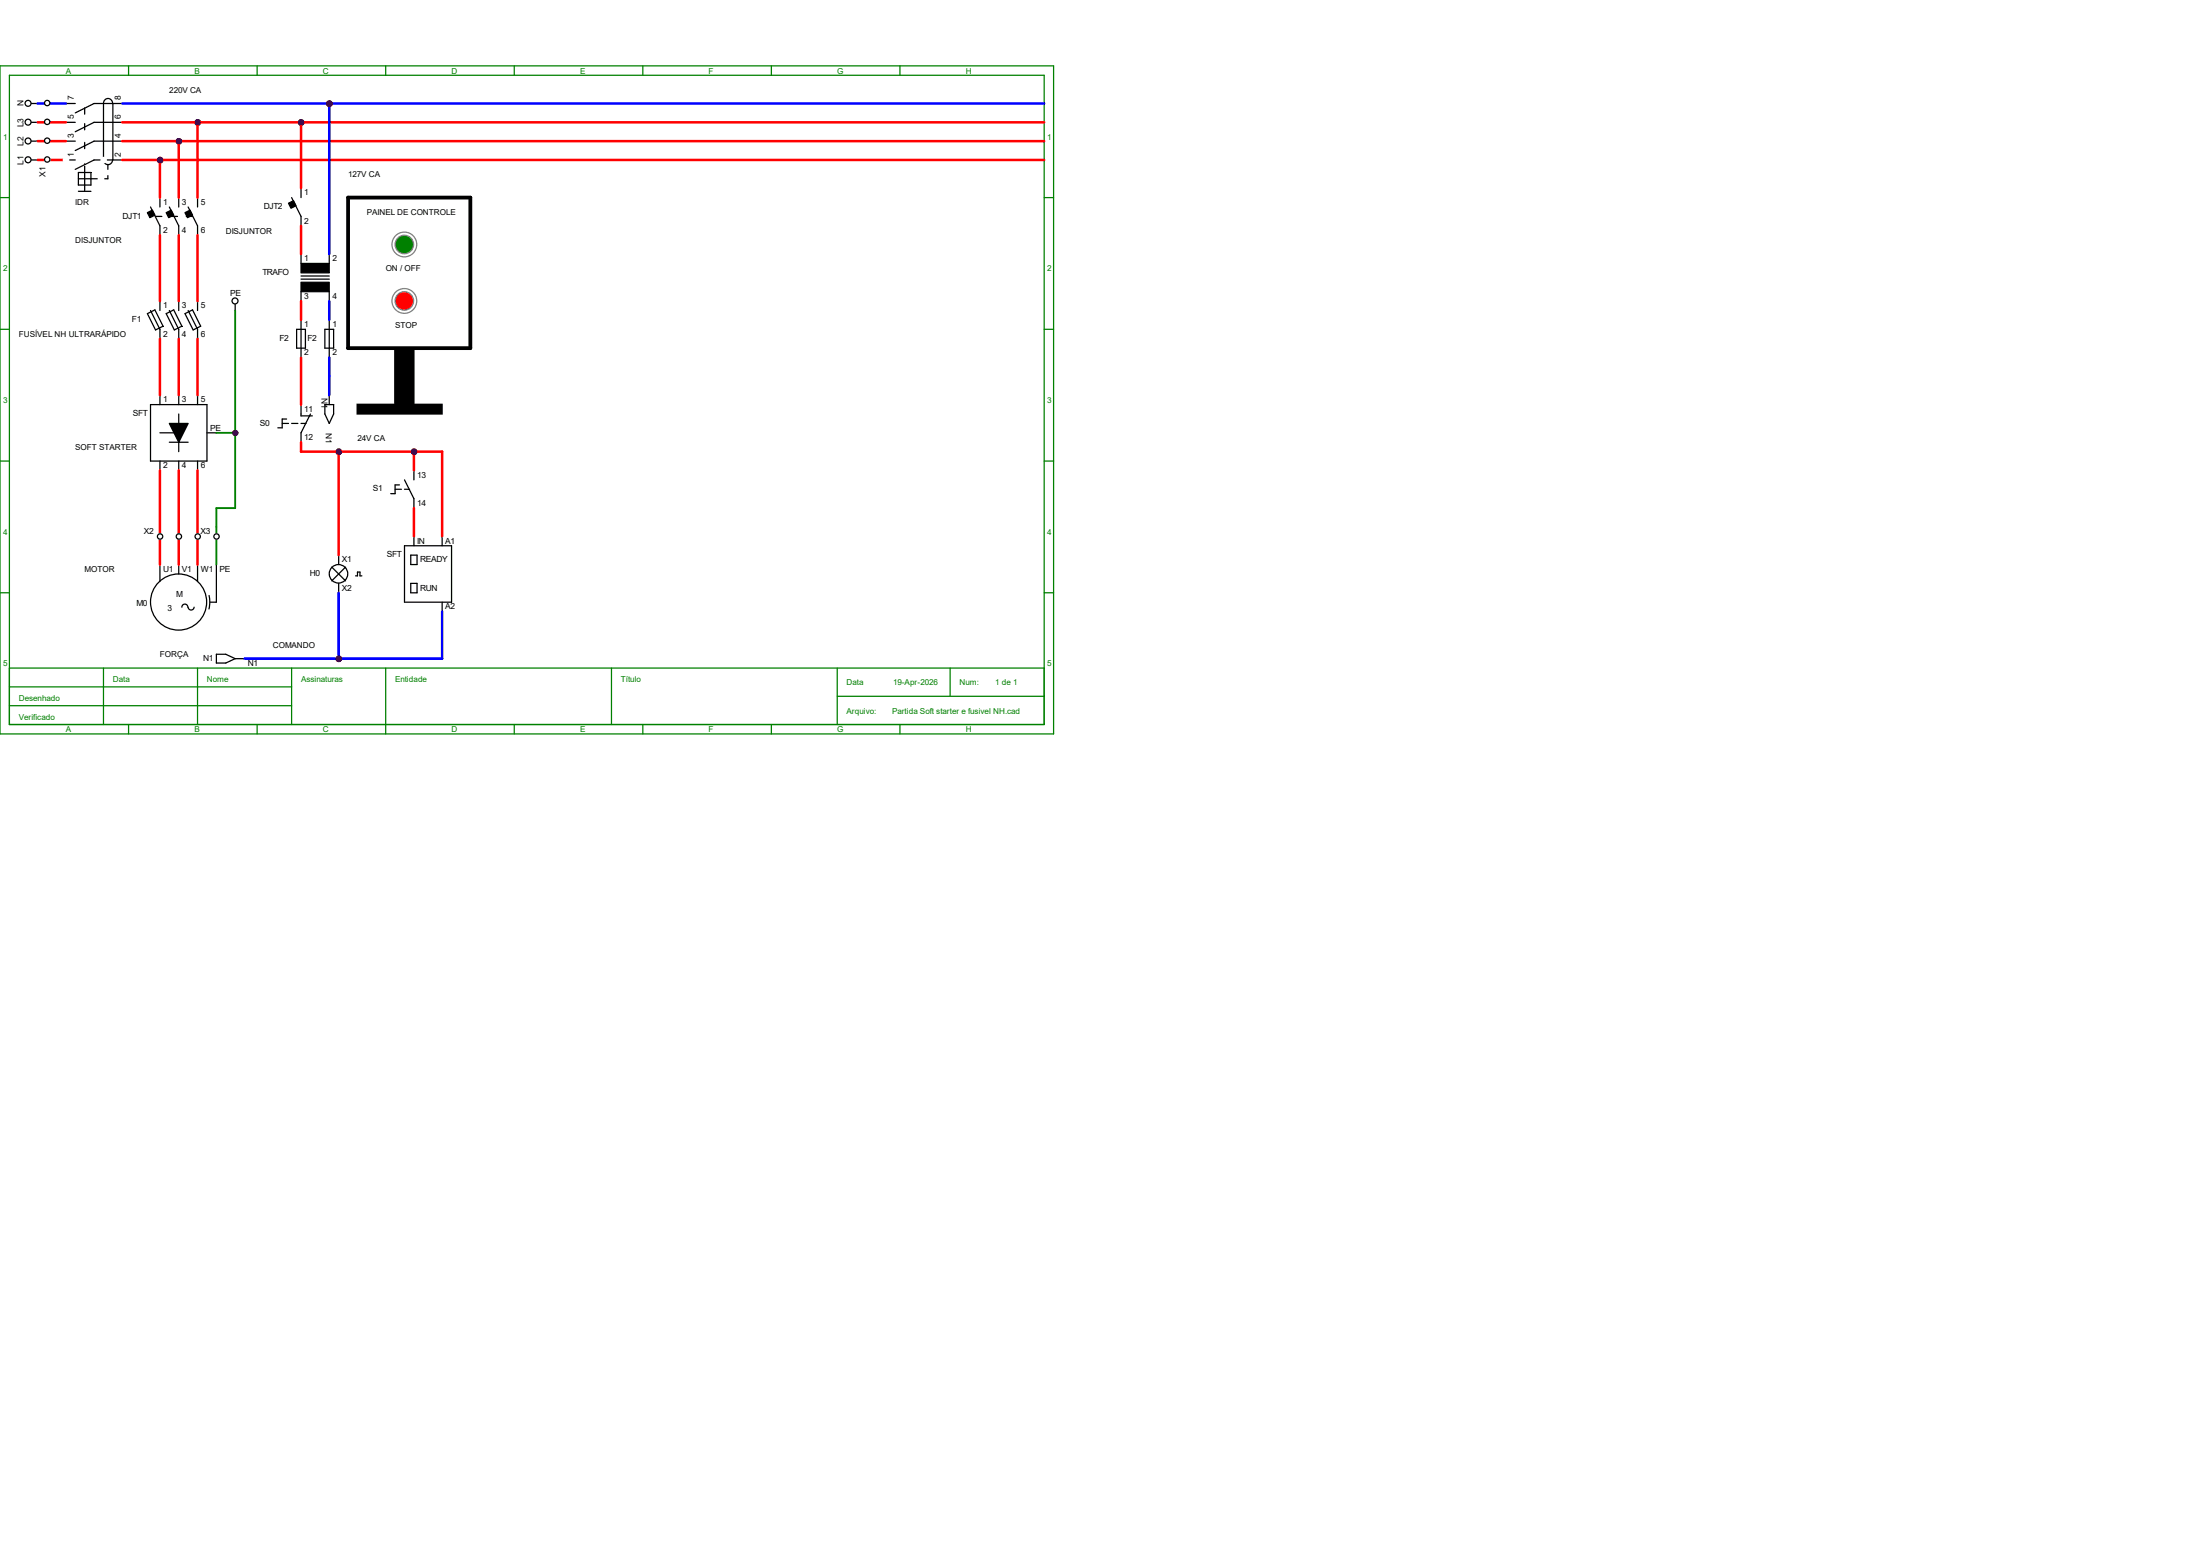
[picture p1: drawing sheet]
<svg xmlns="http://www.w3.org/2000/svg" width="297mm" height="210mm" viewBox="0 0 297 210" stroke-linecap="round" stroke-linejoin="round" font-family="sans-serif">
<g fill="none" stroke="#008000" stroke-width=".17">
<path d="M0 8.9h142.2v90.2h-142.2zM1.3 10.2h139.7v87.6h-139.7zM17.4 8.9v1.3M34.7 8.9v1.3M52.1 8.9v1.3M69.4 8.9v1.3M86.8 8.9v1.3M104.1 8.9v1.3M121.5 8.9v1.3M0 26.7h1.3M141 26.7h1.2M0 44.4h1.3"/>
<path d="M141 44.4h1.2M0 62.2h1.3M141 62.2h1.2M0 80h1.3M1.3 90.2h139.7M1.3 92.7h38.1M1.3 95.2h38.1M14 90.2v7.6M17.4 97.8v1.3M26.7 90.2v7.6M34.7 97.8v1.3M39.4 90.2v7.6"/>
<path d="M52.1 90.2v8.9M69.4 97.8v1.3M82.5 90.2v7.6M86.8 97.8v1.3M104.1 97.8v1.3M113 94h28M113 90.2v7.6M121.5 97.8v1.3M128.3 90.2v3.8M141 80h1.2"/>
</g>
<g fill="none" stroke="#000" stroke-width=".17">
<path d="M4.2 19h.9M4.2 16.5h.9M4.2 14h.9M8.9 19h1.3M8.9 16.5h1.3M8.9 14h1.3M11.4 14.6v.8M11.4 16.7v.8M11.4 19.2v.9M15.2 14a.62 .62 0 0 0-.6-.7 .62 .62 0 0 0-.6 .7v7.6a.61 .61 0 0 0 .6 .6 .61 .61 0 0 0 .6-.6M15.2 14v7.6M16.5 19h-3.8l-2.5 1.3"/>
<path d="M16.5 16.5h-3.8l-2.5 1.3M16.5 14h-3.8l-2.5 1.2M4.2 21.6h.9M8.9 21.6h1.3M10.6 25.8h1.7M10.6 23.3h1.7v1.7h-1.7zM10.6 24.1h2.5M11.4 21.3v.9M11.4 22.4v3.4M14.6 23.7v.4h-.5M14.6 22.2v.7M16.5 21.6h-3.8l-2.5 1.3"/>
<path d="M20.3 27.9l1.3 2.6v1.2M21 29.2h.8M21.6 26.7v1.2M22.9 27.9l1.2 2.6v1.2M23.1 29.2h.9M24.1 26.7v1.2M25.1 29.2h.9M25.4 27.9l1.3 2.6v1.2M26.7 26.7v1.2M40.6 34.3v1.3M40.6 39.4v1.2M40.6 37.3h3.8"/>
<path d="M40.6 37.7h3.8M44.4 34.3v1.3M44.4 39.4v1.2M19.9 42.3l1-.5 1.1 2.2-1 .5zM20.3 41.9l1.3 2.5v1.3M20.3 54.6h7.6v7.6h-7.6zM21.6 40.6v1.3M21.6 53.3v1.3M21.6 58.4h2.5M22.4 42.3l1.1-.5 1.1 2.2-1.1 .5zM22.9 41.9l1.2 2.5v1.3M22.9 59.7h2.5"/>
<path d="M24.1 40.6v1.3M24.1 53.3v1.3M24.1 55.9v5.1M25 42.3l1-.5 1.1 2.2-1 .5zM25.4 41.9l1.3 2.5v1.3M26.7 40.6v1.3M26.7 53.3v1.3M27.9 58.4h1.3M38.1 57.1h.8M38.7 56.6h-.6v1.1h-.6M39.4 57.1h.8M40 44.4h1.2v2.6h-1.2z"/>
<path d="M40.6 43.2v5.1M40.6 54.6v1.5h1.6M40.6 57.1h.7M41.9 55.9l-1.3 2.5v1.3M43.9 44.4h1.1v2.6h-1.1zM44.4 43.2v5.1M21.6 62.2v1.3M24.1 62.2v1.3M26.7 62.2v1.3M44.8 76.5l1.9 1.9M45.7 74.9v1.3M45.7 78.7v1.3"/>
<path d="M46.7 76.5l-1.9 1.9M48 77.7h.3v-.5h.3v.5h.3M53.3 66h.9M53.9 65.4h-.6v1.2h-.6M54.6 64.8l1.3 2.5v1.3M54.6 66h.7M54.6 73.7h6.4v7.6h-6.4zM55.5 74.9h.8v1.3h-.8zM55.5 78.7h.8v1.3h-.8zM55.9 63.5v1.3M55.9 72.4v1.3M59.7 72.4v1.3"/>
<path d="M59.7 81.3v1.2"/>
<circle cx="3.8" cy="13.9" r=".4"/>
<circle cx="3.8" cy="16.5" r=".4"/>
<circle cx="3.8" cy="19" r=".4"/>
<circle cx="3.8" cy="21.6" r=".4"/>
<circle cx="45.7" cy="77.4" r="1.25"/>
</g>
<g fill="#000" stroke="#000" stroke-width=".17">
<path d="M22.9 57.1h2.5l-1.3 2.6z"/>
<path d="M19.9 28.7l.7-.3 .3 .6-.7 .4z" fill-rule="evenodd"/>
<path d="M22.4 28.7l.7-.3 .4 .6-.7 .4z" fill-rule="evenodd"/>
<path d="M25 28.7l.7-.3 .3 .6-.7 .4z" fill-rule="evenodd"/>
<path d="M40.6 35.6h3.8v1.2h-3.8z" fill-rule="evenodd"/>
<path d="M40.6 38.1h3.8v1.3h-3.8z" fill-rule="evenodd"/>
</g>
<g fill="#f00" stroke="#800000" stroke-width=".17">
<circle cx="21.6" cy="21.6" r=".28"/>
<circle cx="24.2" cy="19.1" r=".28"/>
<circle cx="26.7" cy="16.5" r=".28"/>
</g>
<path d="M39.4 26.7l1.2 2.5v1.3M40.6 25.4v1.3" fill="none" stroke="#000" stroke-width=".17"/>
<path d="M38.9 27.4l.7-.3 .4 .7-.7 .3z" fill-rule="evenodd" fill="#000" stroke="#000" stroke-width=".17"/>
<g fill="#f00" stroke="#800000" stroke-width=".17">
<circle cx="40.7" cy="16.5" r=".28"/>
<circle cx="44.5" cy="14" r=".28"/>
<circle cx="55.9" cy="61" r=".28"/>
<circle cx="45.7" cy="61" r=".28"/>
<circle cx="45.7" cy="88.9" r=".28"/>
<circle cx="31.8" cy="58.4" r=".28"/>
</g>
<g fill="none" stroke="#000" stroke-width=".17">
<path d="M31.7 41.1v.8"/>
<circle cx="31.7" cy="40.6" r=".4"/>
</g>
<circle cx="54.6" cy="33" r="1.67" fill="none" stroke="#808080" stroke-width=".17"/>
<circle cx="54.6" cy="33" r="1.25" fill="#008000" stroke="#808080" stroke-width=".17"/>
<circle cx="54.6" cy="40.6" r="1.67" fill="none" stroke="#808080" stroke-width=".17"/>
<circle cx="54.6" cy="40.6" r="1.25" fill="#f00" stroke="#808080" stroke-width=".17"/>
<path d="M47 26.7h16.5v20.3h-16.5z" fill="none" stroke="#000" stroke-width=".51"/>
<g fill="#000" stroke="#000" stroke-width=".25">
<path d="M53.3 47h2.5v7.6h-2.5z" fill-rule="evenodd"/>
<path d="M48.3 54.6h11.3v1.2h-11.3z" fill-rule="evenodd"/>
</g>
<g fill="none" stroke="#000" stroke-width=".17">
<path d="M43.9 54.6h1.1v1.3l-.6 1.2-.5-1.2zM44.4 53.3v1.3M21.6 76.2v2.3M24.1 76.2v1.3M26.7 76.2v2.3M29.2 76.2v5.1h-.8M25.4 82a.4 .4 0 0 0-.4-.5 .4 .4 0 0 0-.4 .5M26.2 82a.4 .4 0 0 1-.4 .3 .4 .4 0 0 1-.4-.3M28.2 80.4l.1 .9-.1 .9M29.2 88.3h1.3l1.2 .6-1.2 .6h-1.3zM31.7 88.9h1.3"/>
<circle cx="24.1" cy="81.3" r="3.8"/>
</g>
<g fill="#f00" stroke="#800000" stroke-width=".34">
<circle cx="21.6" cy="21.6" r=".28"/>
<circle cx="24.2" cy="19.1" r=".28"/>
<circle cx="26.7" cy="16.5" r=".28"/>
<circle cx="40.7" cy="16.5" r=".28"/>
<circle cx="44.5" cy="14" r=".28"/>
<circle cx="55.9" cy="61" r=".28"/>
<circle cx="45.7" cy="61" r=".28"/>
<circle cx="45.7" cy="88.9" r=".28"/>
</g>
<circle cx="31.8" cy="58.4" r=".28" fill="#f00" stroke="#800000" stroke-width=".25"/>
<g fill="none" stroke="#f00" stroke-width=".34">
<path d="M5.1 19h3.8M5.1 16.5h3.8M16.5 19h124.5M16.5 16.5h124.5M24.1 19v7.7M26.7 16.5v10.2M40.6 16.5v8.9M5.1 21.6h3.8M16.5 21.6h124.5M21.6 21.6v5.1M21.6 31.7v8.9M24.1 31.7v8.9"/>
<path d="M26.7 31.7v8.9M40.6 30.5v3.8M21.6 45.7v7.6M24.1 45.7v7.6M26.7 45.7v7.6M40.6 40.6v2.6M40.6 48.3v6.3M40.6 59.7v1.3h19.1v11.4M21.6 63.5v12.7M24.1 63.5v12.7M26.7 63.5v12.7M45.7 61v13.9"/>
<path d="M55.9 61v2.5M55.9 68.6v3.8"/>
</g>
<path d="M5.1 14h3.8M16.5 14h124.5M44.4 14v20.3M44.4 40.6v2.6M44.4 48.3v5M45.7 80v8.9M59.7 82.5v6.4h-26.7" fill="none" stroke="#00f" stroke-width=".34"/>
<g fill="#800000" stroke="#800000" stroke-width=".34">
<circle cx="21.6" cy="21.6" r=".28"/>
<circle cx="24.2" cy="19.1" r=".28"/>
<circle cx="26.7" cy="16.5" r=".28"/>
<circle cx="40.7" cy="16.5" r=".28"/>
<circle cx="44.5" cy="14" r=".28"/>
<circle cx="55.9" cy="61" r=".28"/>
<circle cx="45.7" cy="61" r=".28"/>
<circle cx="45.7" cy="88.9" r=".28"/>
</g>
<path d="M29.2 58.4h2.5M31.7 41.9v26.7h-2.5v7.6" fill="none" stroke="#008000" stroke-width=".25"/>
<circle cx="31.8" cy="58.4" r=".28" fill="#800000" stroke="#800000" stroke-width=".25"/>
<g fill="#fff" stroke="#fff" stroke-width=".17">
<circle cx="21.6" cy="72.4" r=".36"/>
<circle cx="24.2" cy="72.4" r=".36"/>
<circle cx="26.7" cy="72.4" r=".36"/>
</g>
<g fill="#fff" stroke="#000" stroke-width=".17">
<circle cx="21.6" cy="72.4" r=".36"/>
<circle cx="24.2" cy="72.4" r=".36"/>
<circle cx="26.7" cy="72.4" r=".36"/>
</g>
<g fill="#fff" stroke="#fff" stroke-width=".17">
<circle cx="6.4" cy="21.6" r=".36"/>
<circle cx="8.9" cy="21.6" r=".36"/>
<circle cx="11.5" cy="21.6" r=".36"/>
<circle cx="14" cy="21.6" r=".36"/>
</g>
<g fill="#fff" stroke="#000" stroke-width=".17">
<circle cx="6.4" cy="21.5" r=".36"/>
<circle cx="6.4" cy="19" r=".36"/>
<circle cx="6.4" cy="16.4" r=".36"/>
<circle cx="6.4" cy="13.9" r=".36"/>
</g>
<circle cx="29.2" cy="72.4" r=".36" fill="#fff" stroke="#fff" stroke-width=".17"/>
<circle cx="29.2" cy="72.4" r=".36" fill="#fff" stroke="#000" stroke-width=".17"/>
<g font-size="1.1" fill="#008000">
<text x="8.9" y="9.9">A</text>
<text x="26.2" y="9.9">B</text>
<text x="43.6" y="9.9">C</text>
<text x="61" y="9.9">D</text>
<text x="78.3" y="9.9">E</text>
<text x="95.7" y="9.9">F</text>
<text x="113" y="9.9">G</text>
<text x="130.4" y="9.9">H</text>
<text x=".4" y="18.8">1</text>
<text x="141.4" y="18.8">1</text>
<text x=".4" y="36.6">2</text>
<text x="141.4" y="36.6">2</text>
<text x=".4" y="54.4">3</text>
<text x="141.4" y="54.4">3</text>
<text x=".4" y="72.2">4</text>
<text x="141.4" y="72.2">4</text>
<text x=".4" y="90">5</text>
<text x="141.4" y="90">5</text>
<text x="2.5" y="94.6">Desenhado</text>
<text x="15.2" y="92.1">Data</text>
<text x="27.9" y="92.1">Nome</text>
<text x="40.6" y="92.1">Assinaturas</text>
<text x="53.3" y="92.1">Entidade</text>
<text x="83.8" y="92.1">Título</text>
<text x="114.3" y="92.5">Data</text>
<text x="120.6" y="92.5">19-Apr-2026</text>
<text x="129.5" y="92.5">Num:</text>
<text x="134.4" y="92.5">1 de 1</text>
<text x="2.5" y="97.2">Verificado</text>
<text x="8.9" y="98.8">A</text>
<text x="26.2" y="98.8">B</text>
<text x="43.6" y="98.8">C</text>
<text x="61" y="98.8">D</text>
<text x="78.3" y="98.8">E</text>
<text x="95.7" y="98.8">F</text>
<text x="113" y="98.8">G</text>
<text x="114.3" y="96.3">Arquivo:</text>
<text x="120.4" y="96.3">Partida Soft starter e fusivel NH.cad</text>
<text x="130.4" y="98.8">H</text>
</g>
<g font-size="1.1">
<text x="3.2" y="17.2" transform="rotate(-90 3.2 17.2)">L3</text>
<text x="3.2" y="14.3" transform="rotate(-90 3.2 14.3)">N</text>
<text x="9.9" y="16.1" transform="rotate(-90 9.9 16.1)">5</text>
<text x="9.9" y="13.6" transform="rotate(-90 9.9 13.6)">7</text>
<text x="16.3" y="16.1" transform="rotate(-90 16.3 16.1)">6</text>
<text x="16.3" y="13.6" transform="rotate(-90 16.3 13.6)">8</text>
<text x="22.9" y="12.5">220V CA</text>
<text x="3.2" y="22.3" transform="rotate(-90 3.2 22.3)">L1</text>
<text x="3.2" y="19.7" transform="rotate(-90 3.2 19.7)">L2</text>
<text x="6.1" y="23.8" transform="rotate(-90 6.1 23.8)">X1</text>
<text x="9.9" y="21.2" transform="rotate(-90 9.9 21.2)">1</text>
<text x="9.9" y="18.6" transform="rotate(-90 9.9 18.6)">3</text>
<text x="16.3" y="21.2" transform="rotate(-90 16.3 21.2)">2</text>
<text x="16.3" y="18.6" transform="rotate(-90 16.3 18.6)">4</text>
<text x="47" y="23.9">127V CA</text>
<text x="10.2" y="27.7">IDR</text>
<text x="16.6" y="29.5">DJT1</text>
<text x="22" y="27.6">1</text>
<text x="24.5" y="27.6">3</text>
<text x="27.1" y="27.6">5</text>
<text x="35.6" y="28.2">DJT2</text>
<text x="41.1" y="26.4">1</text>
<text x="49.5" y="29">PAINEL DE CONTROLE</text>
<text x="10.2" y="32.8">DISJUNTOR</text>
<text x="22" y="31.5">2</text>
<text x="24.5" y="31.5">4</text>
<text x="27.1" y="31.5">6</text>
<text x="30.5" y="31.5">DISJUNTOR</text>
<text x="41.1" y="35.3">1</text>
<text x="41.1" y="30.2">2</text>
<text x="44.9" y="35.3">2</text>
<text x="22" y="41.6">1</text>
<text x="24.5" y="41.6">3</text>
<text x="27.1" y="41.6">5</text>
<text x="31.1" y="39.9">PE</text>
<text x="35.4" y="37.1">TRAFO</text>
<text x="41.1" y="40.3">3</text>
<text x="44.9" y="40.3">4</text>
<text x="52.1" y="36.6">ON / OFF</text>
<text x="2.5" y="45.5">FUSÍVEL NH ULTRARÁPIDO</text>
<text x="17.8" y="43.5">F1</text>
<text x="22" y="45.4">2</text>
<text x="24.5" y="45.4">4</text>
<text x="27.1" y="45.4">6</text>
<text x="37.7" y="46">F2</text>
<text x="41.1" y="44.2">1</text>
<text x="41.1" y="48">2</text>
<text x="41.5" y="46">F2</text>
<text x="44.9" y="44.2">1</text>
<text x="44.9" y="48">2</text>
<text x="53.3" y="44.2">STOP</text>
<text x="43.4" y="53.8" transform="rotate(90 43.4 53.8)">N1</text>
<text x="17.9" y="56.2">SFT</text>
<text x="22" y="54.3">1</text>
<text x="24.5" y="54.3">3</text>
<text x="27.1" y="54.3">5</text>
<text x="28.4" y="58.1">PE</text>
<text x="35.1" y="57.4">S0</text>
<text x="41.1" y="55.6">11</text>
<text x="41.1" y="59.4">12</text>
<text x="44" y="58.5" transform="rotate(90 44 58.5)">N1</text>
<text x="48.3" y="59.5">24V CA</text>
<text x="10.2" y="60.7">SOFT STARTER</text>
<text x="22" y="63.2">2</text>
<text x="24.5" y="63.2">4</text>
<text x="27.1" y="63.2">6</text>
<text x="56.3" y="64.5">13</text>
<text x="50.3" y="66.3">S1</text>
<text x="56.3" y="68.3">14</text>
<text x="11.4" y="77.3">MOTOR</text>
<text x="19.4" y="72.1">X2</text>
<text x="22" y="77.2">U1</text>
<text x="24.5" y="77.2">V1</text>
<text x="27" y="72.1">X3</text>
<text x="27.1" y="77.2">W1</text>
<text x="29.6" y="77.2">PE</text>
<text x="41.8" y="77.8">H0</text>
<text x="46.1" y="75.9">X1</text>
<text x="52.2" y="75.2">SFT</text>
<text x="56.3" y="73.4">IN</text>
<text x="56.7" y="75.9">READY</text>
<text x="60.1" y="73.4">A1</text>
<text x="18.4" y="81.8">M0</text>
<text x="22.6" y="82.4">3</text>
<text x="23.8" y="80.6">M</text>
<text x="46.1" y="79.7">X2</text>
<text x="56.7" y="79.7">RUN</text>
<text x="60.1" y="82.3">A2</text>
<text x="21.6" y="88.7">FORÇA</text>
<text x="27.4" y="89.3">N1</text>
<text x="33.4" y="89.9">N1</text>
<text x="36.8" y="87.4">COMANDO</text>
</g>
</svg>
